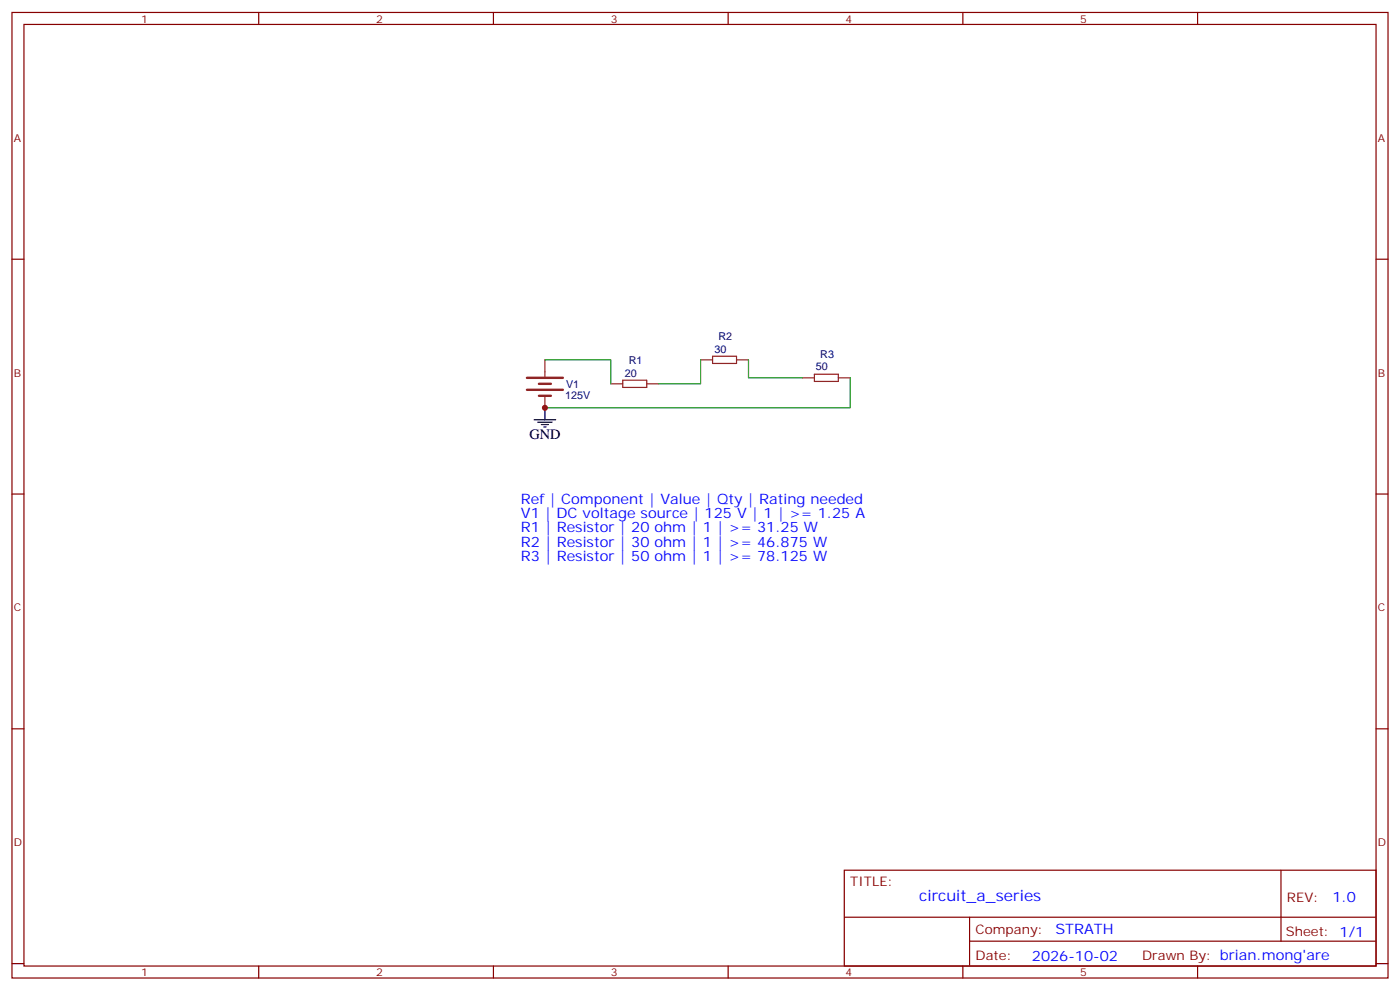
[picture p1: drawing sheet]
<svg xmlns="http://www.w3.org/2000/svg" width="412mm" height="292mm" viewBox="0 0 412 292" stroke-linecap="round" stroke-linejoin="round" font-family="sans-serif">
<g fill="none" stroke="#870000" stroke-width=".35">
<path d="M3.5 3.7h405.4v284.3h-405.4zM7.1 7.2h398.2v277.3h-398.2zM76.2 3.7v3.5M145.3 3.7v3.5M214.5 3.7v3.5M283.6 3.7v3.5M352.8 3.7v3.5M3.5 76.3h3.6M405.3 76.3h3.6M3.5 145.5h3.6M405.3 145.5h3.6M3.5 214.6h3.6"/>
<path d="M405.3 214.6h3.6M248.7 256.3h156.6v28.2h-156.6zM377.3 256.3v20.9M248.7 270.1h156.5M285.6 277.2h119.6M285.6 270.1v14.1M3.5 283.8h3.6M76.2 284.5v3.5M145.3 284.5v3.5M214.5 284.5v3.5M283.6 284.5v3.5M352.8 284.5v3.5"/>
<path d="M405.3 283.8h3.6"/>
</g>
<path d="M160.5 106v4.9M160.5 116.6v3.5M179.9 113h3.5M183.4 112h7.1v2.1h-7.1zM190.5 113h3.5M206.4 106h3.5M209.9 104.9h7.1v2.1h-7.1zM217 106h3.5M236.4 111.3h3.5M239.9 110.2h7v2.1h-7zM246.9 111.3h3.6" fill="none" stroke="#8c2424" stroke-width=".35"/>
<path d="M155.2 111.3h10.6M155.2 114.8h10.6M158.7 113h3.6M158.7 116.6h3.6" fill="none" stroke="#8c2424" stroke-width=".71"/>
<path d="M160.5 106h19.4v7M206.4 106v7h-12.4M220.5 106v5.3h15.9M250.5 111.3v8.8h-90" fill="none" stroke="#008700" stroke-width=".35"/>
<path d="M157.3 123.6h6.4M158.4 124.3h4.2M159.5 125h2.1M160.2 125.7h.7M160.5 120.1v3.5" fill="none" stroke="#000" stroke-width=".35"/>
<circle cx="160.5" cy="120.1" r=".88" fill="#c00"/>
<text font-size="4.6" fill="#00f" x="270.8" y="265.3">circuit_a_series</text>
<text font-size="4.2" x="155.9" y="129.3">GND</text>
<g font-size="4.2" fill="#00f">
<text x="153.5" y="148.3">Ref | Component | Value | Qty | Rating needed</text>
<text x="153.5" y="152.5">V1 | DC voltage source | 125 V | 1 | &gt;= 1.25 A</text>
<text x="153.5" y="156.8">R1 | Resistor | 20 ohm | 1 | &gt;= 31.25 W</text>
<text x="153.5" y="161">R2 | Resistor | 30 ohm | 1 | &gt;= 46.875 W</text>
<text x="153.5" y="165.2">R3 | Resistor | 50 ohm | 1 | &gt;= 78.125 W</text>
<text x="392.5" y="265.5">1.0</text>
<text x="310.9" y="275.1">STRATH</text>
<text x="304" y="282.9">2026-10-02</text>
</g>
<g font-size="3.9" fill="#800">
<text x="250.5" y="260.8">TITLE:</text>
<text x="379.1" y="265.5">REV:</text>
<text x="287.4" y="275">Company:</text>
<text x="378.7" y="275.7">Sheet: 1/1</text>
<text x="287.4" y="282.7">Date:</text>
<text x="336.4" y="282.8">Drawn By: brian.mong'are</text>
</g>
<g font-size="3.2" fill="#800">
<text x="41.6" y="6.7">1</text>
<text x="110.8" y="6.7">2</text>
<text x="179.9" y="6.7">3</text>
<text x="249.1" y="6.7">4</text>
<text x="318.2" y="6.7">5</text>
<text x="4.1" y="41.8">A</text>
<text x="405.9" y="41.8">A</text>
<text x="4.1" y="110.9">B</text>
<text x="405.9" y="110.9">B</text>
<text x="4.1" y="180.1">C</text>
<text x="405.9" y="180.1">C</text>
<text x="4.1" y="249.2">D</text>
<text x="405.9" y="249.2">D</text>
<text x="41.6" y="287.5">1</text>
<text x="110.8" y="287.5">2</text>
<text x="179.9" y="287.5">3</text>
<text x="249.1" y="287.5">4</text>
<text x="318.2" y="287.5">5</text>
</g>
<g font-size="3.2" fill="#000080">
<text x="211.7" y="100.2">R2</text>
<text x="185.2" y="107.3">R1</text>
<text x="210.5" y="103.9">30</text>
<text x="241.6" y="105.5">R3</text>
<text x="184" y="110.9">20</text>
<text x="240.3" y="108.9">50</text>
<text x="166.5" y="117.4">125V</text>
<text x="166.7" y="114.2">V1</text>
</g>
</svg>
